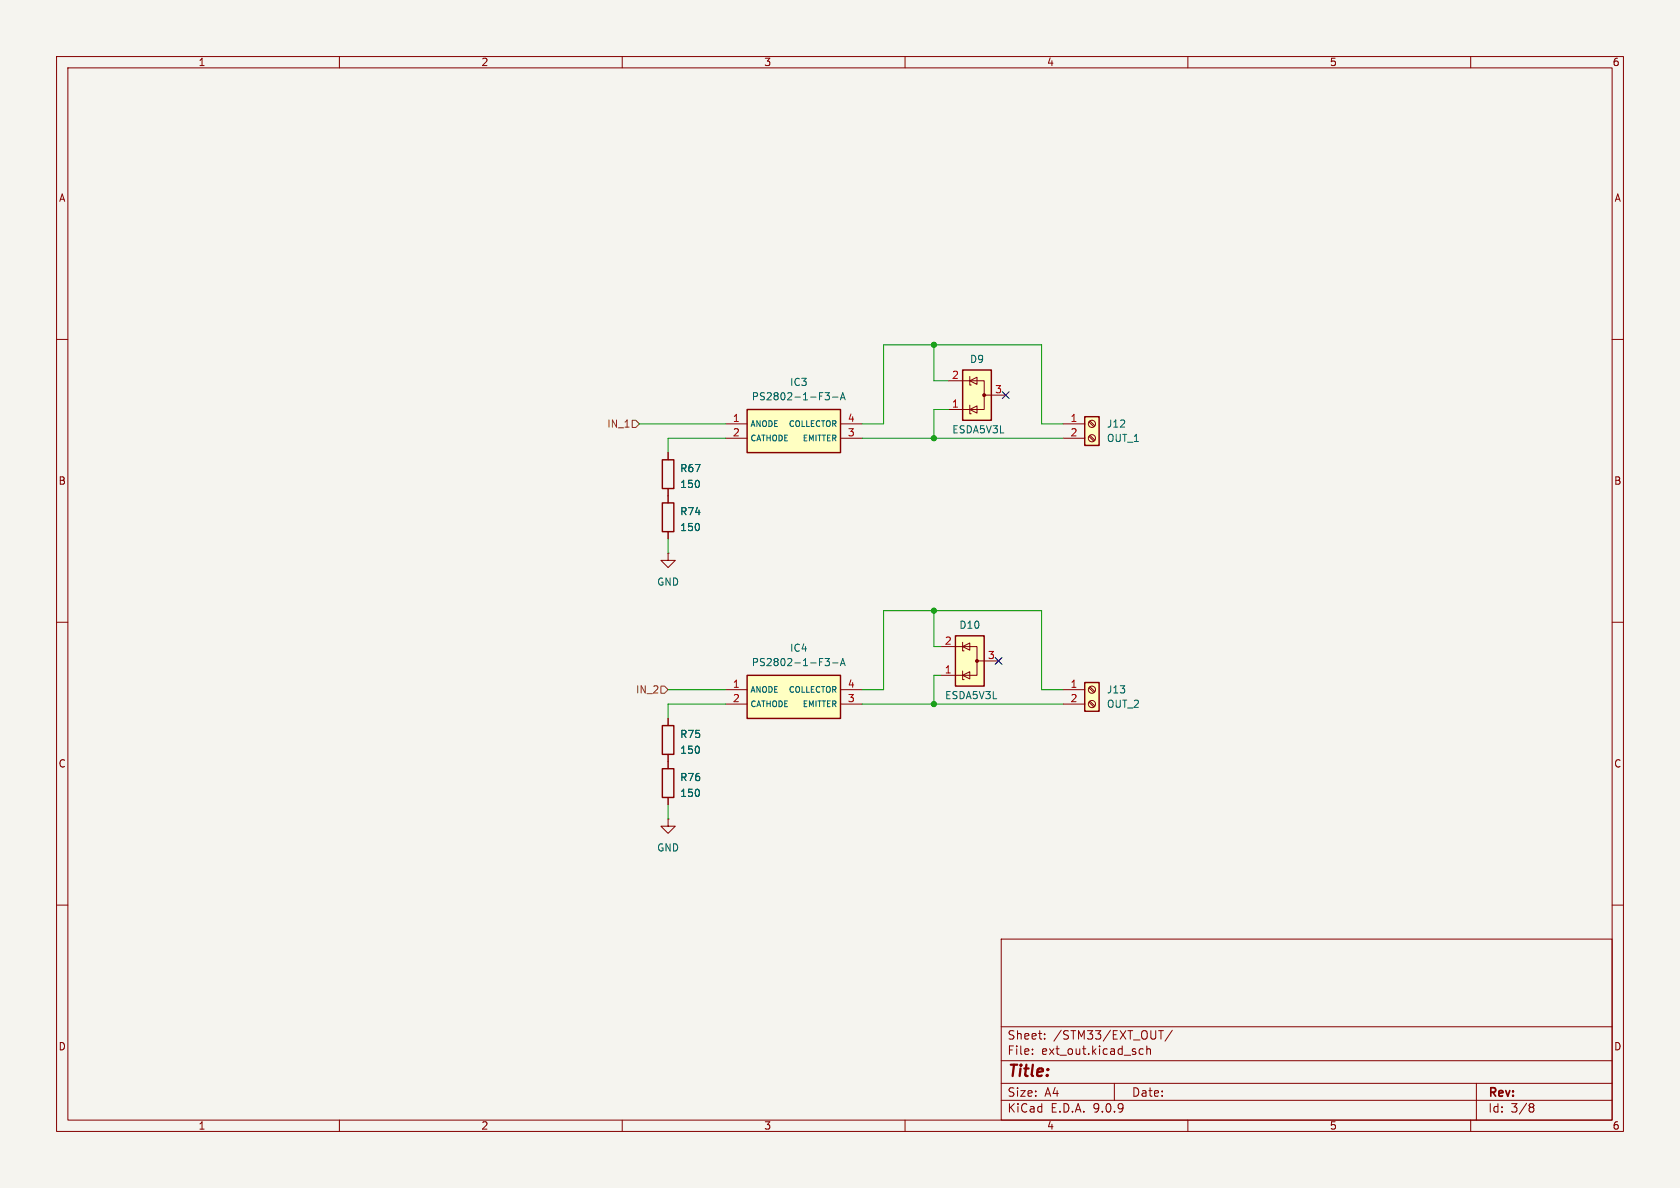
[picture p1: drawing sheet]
(kicad_sch
 (version 20250114)
 (generator "eeschema")
 (generator_version "9.0")
 (paper "A4")
 (lib_symbols
  (symbol "Connector:Screw_Terminal_01x02"
   (pin_names
    (offset 1.016) (hide yes)) (exclude_from_sim no) (in_bom yes) (on_board yes)
   (property "Reference" "J" (at 0 2.54 0) (effects (font (size 1.27 1.27))))
   (property "Value" "Screw_Terminal_01x02" (at 0 -5.08 0) (effects (font (size 1.27 1.27))))
   (property "Footprint" "" (at 0 0 0) (effects (font (size 1.27 1.27)) (hide yes)))
   (property "Datasheet" "~" (at 0 0 0) (effects (font (size 1.27 1.27)) (hide yes)))
   (property "Description" "Generic screw terminal, single row, 01x02, script generated (kicad-library-utils/schlib/autogen/connector/)" (at 0 0 0) (effects (font (size 1.27 1.27)) (hide yes)))
   (symbol "Screw_Terminal_01x02_1_1"
    (rectangle (start -1.27 1.27) (end 1.27 -3.81) (stroke (width 0.254) (type default)) (fill (type background)))
    (polyline (pts (xy -0.5334 0.3302) (xy 0.3302 -0.508)) (stroke (width 0.1524) (type default)) (fill (type none)))
    (polyline (pts (xy -0.5334 -2.2098) (xy 0.3302 -3.048)) (stroke (width 0.1524) (type default)) (fill (type none)))
    (polyline (pts (xy -0.3556 0.508) (xy 0.508 -0.3302)) (stroke (width 0.1524) (type default)) (fill (type none)))
    (polyline (pts (xy -0.3556 -2.032) (xy 0.508 -2.8702)) (stroke (width 0.1524) (type default)) (fill (type none)))
    (circle (center 0 0) (radius 0.635) (stroke (width 0.1524) (type default)) (fill (type none)))
    (circle (center 0 -2.54) (radius 0.635) (stroke (width 0.1524) (type default)) (fill (type none)))
    (pin passive line (at -5.08 0 0) (length 3.81) (name "Pin_1" (effects (font (size 1.27 1.27)))) (number "1" (effects (font (size 1.27 1.27)))))
    (pin passive line (at -5.08 -2.54 0) (length 3.81) (name "Pin_2" (effects (font (size 1.27 1.27)))) (number "2" (effects (font (size 1.27 1.27))))))
   (embedded_fonts no))
  (symbol "Device:R"
   (pin_numbers (hide yes))
   (pin_names
    (offset 0)) (exclude_from_sim no) (in_bom yes) (on_board yes)
   (property "Reference" "R" (at 2.032 0 90) (effects (font (size 1.27 1.27))))
   (property "Value" "R" (at 0 0 90) (effects (font (size 1.27 1.27))))
   (property "Footprint" "" (at -1.778 0 90) (effects (font (size 1.27 1.27)) (hide yes)))
   (property "Datasheet" "~" (at 0 0 0) (effects (font (size 1.27 1.27)) (hide yes)))
   (property "Description" "Resistor" (at 0 0 0) (effects (font (size 1.27 1.27)) (hide yes)))
   (symbol "R_0_1"
    (rectangle (start -1.016 -2.54) (end 1.016 2.54) (stroke (width 0.254) (type default)) (fill (type none))))
   (symbol "R_1_1"
    (pin passive line (at 0 3.81 270) (length 1.27) (name "~" (effects (font (size 1.27 1.27)))) (number "1" (effects (font (size 1.27 1.27)))))
    (pin passive line (at 0 -3.81 90) (length 1.27) (name "~" (effects (font (size 1.27 1.27)))) (number "2" (effects (font (size 1.27 1.27))))))
   (embedded_fonts no))
  (symbol "PS_opto:PS2802-1-F3-A" (exclude_from_sim no) (in_bom yes) (on_board yes)
   (property "Reference" "IC3" (at 19.05 7.62 0) (effects (font (size 1.27 1.27))))
   (property "Value" "PS2802-1-F3-A" (at 19.05 5.08 0) (effects (font (size 1.27 1.27))))
   (property "Footprint" "SOIC127P700X210-4N" (at 34.29 -94.92 0) (effects (font (size 1.27 1.27)) (justify left top) (hide yes)))
   (property "Datasheet" "https://datasheet.datasheetarchive.com/originals/distributors/Datasheets_SAMA/d5e9a0d999b082b70edf77f651ecda08.pdf" (at 34.29 -194.92 0) (effects (font (size 1.27 1.27)) (justify left top) (hide yes)))
   (property "Description" "The PS2802-1 and PS2802-4 are optically coupled isolators containing a GaAs light emitting diode and an NPN silicon darlington-connected photo transistor in a plastic SSOP for high density applications. This package has shield effect to cut off ambient light." (at 1.27 10.16 0) (effects (font (size 1.27 1.27)) (hide yes)))
   (property "Height" "2.1" (at 34.29 -394.92 0) (effects (font (size 1.27 1.27)) (justify left top) (hide yes)))
   (property "Mouser Part Number" "551-PS2802-1-F3-A" (at 34.29 -494.92 0) (effects (font (size 1.27 1.27)) (justify left top) (hide yes)))
   (property "Mouser Price/Stock" "https://www.mouser.co.uk/ProductDetail/Renesas-Electronics/PS2802-1-F3-A?qs=NSmgnqlvnz4l4ZLxB5wfPQ%3D%3D" (at 34.29 -594.92 0) (effects (font (size 1.27 1.27)) (justify left top) (hide yes)))
   (property "Manufacturer_Name" "Renesas Electronics" (at 34.29 -694.92 0) (effects (font (size 1.27 1.27)) (justify left top) (hide yes)))
   (property "Manufacturer_Part_Number" "PS2802-1-F3-A" (at 34.29 -794.92 0) (effects (font (size 1.27 1.27)) (justify left top) (hide yes)))
   (symbol "PS2802-1-F3-A_1_1"
    (rectangle (start 5.08 2.54) (end 21.59 -5.08) (stroke (width 0.254) (type default)) (fill (type background)))
    (pin passive line (at 1.27 0 0) (length 3.81) (name "ANODE" (effects (font (size 1.016 1.016)))) (number "1" (effects (font (size 1.27 1.27)))))
    (pin passive line (at 1.27 -2.54 0) (length 3.81) (name "CATHODE" (effects (font (size 1.016 1.016)))) (number "2" (effects (font (size 1.27 1.27)))))
    (pin passive line (at 25.4 0 180) (length 3.81) (name "COLLECTOR" (effects (font (size 1.016 1.016)))) (number "4" (effects (font (size 1.27 1.27)))))
    (pin passive line (at 25.4 -2.54 180) (length 3.81) (name "EMITTER" (effects (font (size 1.016 1.016)))) (number "3" (effects (font (size 1.27 1.27))))))
   (embedded_fonts no))
  (symbol "Power_Protection:ESDA5V3L"
   (pin_names (hide yes)) (exclude_from_sim no) (in_bom yes) (on_board yes)
   (property "Reference" "D" (at 5.715 2.54 0) (effects (font (size 1.27 1.27)) (justify left)))
   (property "Value" "ESDA5V3L" (at 5.715 0.635 0) (effects (font (size 1.27 1.27)) (justify left)))
   (property "Footprint" "Package_TO_SOT_SMD:SOT-23-3" (at -15.24 -10.16 0) (effects (font (size 1.27 1.27)) (justify left) (hide yes)))
   (property "Datasheet" "https://www.st.com/resource/en/datasheet/esdal.pdf" (at 0 -15.24 0) (effects (font (size 1.27 1.27)) (hide yes)))
   (property "Description" "TVS Diode Array, 5.5V Standoff, 2 Channels, SOT23" (at 0 -12.7 0) (effects (font (size 1.27 1.27)) (hide yes)))
   (symbol "ESDA5V3L_0_0"
    (pin passive line (at 0 -5.08 90) (length 2.54) (name "A" (effects (font (size 1.27 1.27)))) (number "3" (effects (font (size 1.27 1.27))))))
   (symbol "ESDA5V3L_0_1"
    (rectangle (start -4.445 2.54) (end 4.445 -2.54) (stroke (width 0.254) (type default)) (fill (type background)))
    (polyline (pts (xy -3.302 1.016) (xy -3.302 1.27) (xy -1.905 1.27) (xy -1.778 1.27)) (stroke (width 0) (type default)) (fill (type none)))
    (polyline (pts (xy -2.54 2.54) (xy -2.54 1.27)) (stroke (width 0) (type default)) (fill (type none)))
    (polyline (pts (xy -2.54 1.27) (xy -2.54 -1.27) (xy 2.54 -1.27) (xy 2.54 1.27)) (stroke (width 0) (type default)) (fill (type none)))
    (polyline (pts (xy -2.54 1.27) (xy -1.905 0) (xy -3.175 0) (xy -2.54 1.27)) (stroke (width 0) (type default)) (fill (type none)))
    (polyline (pts (xy 0 -1.27) (xy 0 -2.54)) (stroke (width 0) (type default)) (fill (type none)))
    (circle (center 0 -1.27) (radius 0.254) (stroke (width 0) (type default)) (fill (type outline)))
    (polyline (pts (xy 1.778 1.016) (xy 1.778 1.27) (xy 3.175 1.27) (xy 3.302 1.27)) (stroke (width 0) (type default)) (fill (type none)))
    (polyline (pts (xy 2.54 2.54) (xy 2.54 1.27)) (stroke (width 0) (type default)) (fill (type none)))
    (polyline (pts (xy 2.54 1.27) (xy 1.905 0) (xy 3.175 0) (xy 2.54 1.27)) (stroke (width 0) (type default)) (fill (type none))))
   (symbol "ESDA5V3L_1_1"
    (pin passive line (at -2.54 5.08 270) (length 2.54) (name "K" (effects (font (size 1.27 1.27)))) (number "1" (effects (font (size 1.27 1.27)))))
    (pin passive line (at 2.54 5.08 270) (length 2.54) (name "K" (effects (font (size 1.27 1.27)))) (number "2" (effects (font (size 1.27 1.27))))))
   (embedded_fonts no))
  (symbol "power:GND"
   (power)
   (pin_numbers (hide yes))
   (pin_names
    (offset 0) (hide yes)) (exclude_from_sim no) (in_bom yes) (on_board yes)
   (property "Reference" "#PWR" (at 0 -6.35 0) (effects (font (size 1.27 1.27)) (hide yes)))
   (property "Value" "GND" (at 0 -3.81 0) (effects (font (size 1.27 1.27))))
   (property "Footprint" "" (at 0 0 0) (effects (font (size 1.27 1.27)) (hide yes)))
   (property "Datasheet" "" (at 0 0 0) (effects (font (size 1.27 1.27)) (hide yes)))
   (property "Description" "Power symbol creates a global label with name \"GND\" , ground" (at 0 0 0) (effects (font (size 1.27 1.27)) (hide yes)))
   (symbol "GND_0_1"
    (polyline (pts (xy 0 0) (xy 0 -1.27) (xy 1.27 -1.27) (xy 0 -2.54) (xy -1.27 -1.27) (xy 0 -1.27)) (stroke (width 0) (type default)) (fill (type none))))
   (symbol "GND_1_1"
    (pin power_in line (at 0 0 270) (length 0) (name "~" (effects (font (size 1.27 1.27)))) (number "1" (effects (font (size 1.27 1.27))))))
   (embedded_fonts no)))
 (junction
  (at 165.1 77.47)
  (diameter 0)
  (color 0 0 0 0))
 (junction
  (at 165.1 124.46)
  (diameter 0)
  (color 0 0 0 0))
 (junction
  (at 165.1 60.96)
  (diameter 0)
  (color 0 0 0 0))
 (junction
  (at 165.1 107.95)
  (diameter 0)
  (color 0 0 0 0))
 (no_connect
  (at 177.8 69.85))
 (no_connect
  (at 176.53 116.84))
 (wire
  (pts (xy 184.15 107.95) (xy 184.15 121.92))
  (stroke (width 0) (type default)))
 (wire
  (pts (xy 118.11 77.47) (xy 128.27 77.47))
  (stroke (width 0) (type default)))
 (wire
  (pts (xy 156.21 121.92) (xy 152.4 121.92))
  (stroke (width 0) (type default)))
 (wire
  (pts (xy 156.21 60.96) (xy 165.1 60.96))
  (stroke (width 0) (type default)))
 (wire
  (pts (xy 165.1 72.39) (xy 165.1 77.47))
  (stroke (width 0) (type default)))
 (wire
  (pts (xy 118.11 142.24) (xy 118.11 144.78))
  (stroke (width 0) (type default)))
 (wire
  (pts (xy 118.11 121.92) (xy 128.27 121.92))
  (stroke (width 0) (type default)))
 (wire
  (pts (xy 165.1 119.38) (xy 165.1 124.46))
  (stroke (width 0) (type default)))
 (wire
  (pts (xy 165.1 107.95) (xy 184.15 107.95))
  (stroke (width 0) (type default)))
 (wire
  (pts (xy 166.37 114.3) (xy 165.1 114.3))
  (stroke (width 0) (type default)))
 (wire
  (pts (xy 156.21 74.93) (xy 152.4 74.93))
  (stroke (width 0) (type default)))
 (wire
  (pts (xy 165.1 67.31) (xy 165.1 60.96))
  (stroke (width 0) (type default)))
 (wire
  (pts (xy 167.64 72.39) (xy 165.1 72.39))
  (stroke (width 0) (type default)))
 (wire
  (pts (xy 165.1 60.96) (xy 184.15 60.96))
  (stroke (width 0) (type default)))
 (wire
  (pts (xy 152.4 124.46) (xy 165.1 124.46))
  (stroke (width 0) (type default)))
 (wire
  (pts (xy 128.27 124.46) (xy 118.11 124.46))
  (stroke (width 0) (type default)))
 (wire
  (pts (xy 152.4 77.47) (xy 165.1 77.47))
  (stroke (width 0) (type default)))
 (wire
  (pts (xy 165.1 107.95) (xy 165.1 114.3))
  (stroke (width 0) (type default)))
 (wire
  (pts (xy 156.21 107.95) (xy 156.21 121.92))
  (stroke (width 0) (type default)))
 (wire
  (pts (xy 184.15 121.92) (xy 187.96 121.92))
  (stroke (width 0) (type default)))
 (wire
  (pts (xy 165.1 77.47) (xy 187.96 77.47))
  (stroke (width 0) (type default)))
 (wire
  (pts (xy 118.11 77.47) (xy 118.11 80.01))
  (stroke (width 0) (type default)))
 (wire
  (pts (xy 113.03 74.93) (xy 128.27 74.93))
  (stroke (width 0) (type default)))
 (wire
  (pts (xy 184.15 74.93) (xy 187.96 74.93))
  (stroke (width 0) (type default)))
 (wire
  (pts (xy 156.21 60.96) (xy 156.21 74.93))
  (stroke (width 0) (type default)))
 (wire
  (pts (xy 184.15 60.96) (xy 184.15 74.93))
  (stroke (width 0) (type default)))
 (wire
  (pts (xy 118.11 97.79) (xy 118.11 95.25))
  (stroke (width 0) (type default)))
 (wire
  (pts (xy 156.21 107.95) (xy 165.1 107.95))
  (stroke (width 0) (type default)))
 (wire
  (pts (xy 165.1 124.46) (xy 187.96 124.46))
  (stroke (width 0) (type default)))
 (wire
  (pts (xy 118.11 124.46) (xy 118.11 127))
  (stroke (width 0) (type default)))
 (wire
  (pts (xy 167.64 67.31) (xy 165.1 67.31))
  (stroke (width 0) (type default)))
 (wire
  (pts (xy 166.37 119.38) (xy 165.1 119.38))
  (stroke (width 0) (type default)))
 (hierarchical_label "IN_2"
  (shape input)
  (at 118.11 121.92 180)
  (effects (font (size 1.27 1.27)) (justify right)))
 (hierarchical_label "IN_1"
  (shape input)
  (at 113.03 74.93 180)
  (effects (font (size 1.27 1.27)) (justify right)))
 (symbol
  (lib_id "Connector:Screw_Terminal_01x02")
  (at 193.04 74.93 0)
  (unit 1)
  (exclude_from_sim no)
  (in_bom yes)
  (on_board yes)
  (dnp no)
  (fields_autoplaced yes)
  (property "Reference" "J12" (at 195.58 74.9299 0) (effects (font (size 1.27 1.27)) (justify left)))
  (property "Value" "OUT_1" (at 195.58 77.4699 0) (effects (font (size 1.27 1.27)) (justify left)))
  (property "Footprint" "TerminalBlock:TerminalBlock_Altech_AK300-2_P5.00mm" (at 193.04 74.93 0) (effects (font (size 1.27 1.27)) (hide yes)))
  (property "Datasheet" "~" (at 193.04 74.93 0) (effects (font (size 1.27 1.27)) (hide yes)))
  (property "Description" "Generic screw terminal, single row, 01x02, script generated (kicad-library-utils/schlib/autogen/connector/)" (at 193.04 74.93 0) (effects (font (size 1.27 1.27)) (hide yes)))
  (pin "1")
  (pin "2"))
 (symbol
  (lib_id "PS_opto:PS2802-1-F3-A")
  (at 127 121.92 0)
  (unit 1)
  (exclude_from_sim no)
  (in_bom yes)
  (on_board yes)
  (dnp no)
  (property "Reference" "IC4" (at 141.224 114.554 0) (effects (font (size 1.27 1.27))))
  (property "Value" "PS2802-1-F3-A" (at 141.224 117.094 0) (effects (font (size 1.27 1.27))))
  (property "Footprint" "PS_opto:SOIC127P700X210-4N" (at 161.29 216.84 0) (effects (font (size 1.27 1.27)) (justify left top) (hide yes)))
  (property "Datasheet" "https://datasheet.datasheetarchive.com/originals/distributors/Datasheets_SAMA/d5e9a0d999b082b70edf77f651ecda08.pdf" (at 161.29 316.84 0) (effects (font (size 1.27 1.27)) (justify left top) (hide yes)))
  (property "Description" "The PS2802-1 and PS2802-4 are optically coupled isolators containing a GaAs light emitting diode and an NPN silicon darlington-connected photo transistor in a plastic SSOP for high density applications. This package has shield effect to cut off ambient light." (at 128.27 111.76 0) (effects (font (size 1.27 1.27)) (hide yes)))
  (property "Height" "2.1" (at 161.29 516.84 0) (effects (font (size 1.27 1.27)) (justify left top) (hide yes)))
  (property "Mouser Part Number" "551-PS2802-1-F3-A" (at 161.29 616.84 0) (effects (font (size 1.27 1.27)) (justify left top) (hide yes)))
  (property "Mouser Price/Stock" "https://www.mouser.co.uk/ProductDetail/Renesas-Electronics/PS2802-1-F3-A?qs=NSmgnqlvnz4l4ZLxB5wfPQ%3D%3D" (at 161.29 716.84 0) (effects (font (size 1.27 1.27)) (justify left top) (hide yes)))
  (property "Manufacturer_Name" "Renesas Electronics" (at 161.29 816.84 0) (effects (font (size 1.27 1.27)) (justify left top) (hide yes)))
  (property "Manufacturer_Part_Number" "PS2802-1-F3-A" (at 161.29 916.84 0) (effects (font (size 1.27 1.27)) (justify left top) (hide yes)))
  (pin "1")
  (pin "2")
  (pin "3")
  (pin "4"))
 (symbol
  (lib_id "Device:R")
  (at 118.11 91.44 0)
  (unit 1)
  (exclude_from_sim no)
  (in_bom yes)
  (on_board yes)
  (dnp no)
  (property "Reference" "R74" (at 120.142 90.424 0) (effects (font (size 1.27 1.27)) (justify left)))
  (property "Value" "150" (at 120.142 93.218 0) (effects (font (size 1.27 1.27)) (justify left)))
  (property "Footprint" "Resistor_SMD:R_0603_1608Metric_Pad0.98x0.95mm_HandSolder" (at 116.332 91.44 90) (effects (font (size 1.27 1.27)) (hide yes)))
  (property "Datasheet" "~" (at 118.11 91.44 0) (effects (font (size 1.27 1.27)) (hide yes)))
  (property "Description" "Resistor" (at 118.11 91.44 0) (effects (font (size 1.27 1.27)) (hide yes)))
  (pin "1")
  (pin "2"))
 (symbol
  (lib_id "Connector:Screw_Terminal_01x02")
  (at 193.04 121.92 0)
  (unit 1)
  (exclude_from_sim no)
  (in_bom yes)
  (on_board yes)
  (dnp no)
  (fields_autoplaced yes)
  (property "Reference" "J13" (at 195.58 121.9199 0) (effects (font (size 1.27 1.27)) (justify left)))
  (property "Value" "OUT_2" (at 195.58 124.4599 0) (effects (font (size 1.27 1.27)) (justify left)))
  (property "Footprint" "TerminalBlock:TerminalBlock_Altech_AK300-2_P5.00mm" (at 193.04 121.92 0) (effects (font (size 1.27 1.27)) (hide yes)))
  (property "Datasheet" "~" (at 193.04 121.92 0) (effects (font (size 1.27 1.27)) (hide yes)))
  (property "Description" "Generic screw terminal, single row, 01x02, script generated (kicad-library-utils/schlib/autogen/connector/)" (at 193.04 121.92 0) (effects (font (size 1.27 1.27)) (hide yes)))
  (pin "1")
  (pin "2"))
 (symbol
  (lib_id "Device:R")
  (at 118.11 130.81 0)
  (unit 1)
  (exclude_from_sim no)
  (in_bom yes)
  (on_board yes)
  (dnp no)
  (property "Reference" "R75" (at 120.142 129.794 0) (effects (font (size 1.27 1.27)) (justify left)))
  (property "Value" "150" (at 120.142 132.588 0) (effects (font (size 1.27 1.27)) (justify left)))
  (property "Footprint" "Resistor_SMD:R_0603_1608Metric_Pad0.98x0.95mm_HandSolder" (at 116.332 130.81 90) (effects (font (size 1.27 1.27)) (hide yes)))
  (property "Datasheet" "~" (at 118.11 130.81 0) (effects (font (size 1.27 1.27)) (hide yes)))
  (property "Description" "Resistor" (at 118.11 130.81 0) (effects (font (size 1.27 1.27)) (hide yes)))
  (pin "1")
  (pin "2"))
 (symbol
  (lib_id "Power_Protection:ESDA5V3L")
  (at 172.72 69.85 90)
  (unit 1)
  (exclude_from_sim no)
  (in_bom yes)
  (on_board yes)
  (dnp no)
  (property "Reference" "D9" (at 172.72 63.5 90) (effects (font (size 1.27 1.27))))
  (property "Value" "ESDA5V3L" (at 172.974 75.946 90) (effects (font (size 1.27 1.27))))
  (property "Footprint" "Package_TO_SOT_SMD:SOT-23-3" (at 182.88 85.09 0) (effects (font (size 1.27 1.27)) (justify left) (hide yes)))
  (property "Datasheet" "https://www.st.com/resource/en/datasheet/esdal.pdf" (at 187.96 69.85 0) (effects (font (size 1.27 1.27)) (hide yes)))
  (property "Description" "TVS Diode Array, 5.5V Standoff, 2 Channels, SOT23" (at 185.42 69.85 0) (effects (font (size 1.27 1.27)) (hide yes)))
  (pin "1")
  (pin "3")
  (pin "2"))
 (symbol
  (lib_id "power:GND")
  (at 118.11 144.78 0)
  (unit 1)
  (exclude_from_sim no)
  (in_bom yes)
  (on_board yes)
  (dnp no)
  (fields_autoplaced yes)
  (property "Reference" "#PWR051" (at 118.11 151.13 0) (effects (font (size 1.27 1.27)) (hide yes)))
  (property "Value" "GND" (at 118.11 149.86 0) (effects (font (size 1.27 1.27))))
  (property "Footprint" "" (at 118.11 144.78 0) (effects (font (size 1.27 1.27)) (hide yes)))
  (property "Datasheet" "" (at 118.11 144.78 0) (effects (font (size 1.27 1.27)) (hide yes)))
  (property "Description" "Power symbol creates a global label with name \"GND\" , ground" (at 118.11 144.78 0) (effects (font (size 1.27 1.27)) (hide yes)))
  (pin "1"))
 (symbol
  (lib_id "Device:R")
  (at 118.11 138.43 0)
  (unit 1)
  (exclude_from_sim no)
  (in_bom yes)
  (on_board yes)
  (dnp no)
  (property "Reference" "R76" (at 120.142 137.414 0) (effects (font (size 1.27 1.27)) (justify left)))
  (property "Value" "150" (at 120.142 140.208 0) (effects (font (size 1.27 1.27)) (justify left)))
  (property "Footprint" "Resistor_SMD:R_0603_1608Metric_Pad0.98x0.95mm_HandSolder" (at 116.332 138.43 90) (effects (font (size 1.27 1.27)) (hide yes)))
  (property "Datasheet" "~" (at 118.11 138.43 0) (effects (font (size 1.27 1.27)) (hide yes)))
  (property "Description" "Resistor" (at 118.11 138.43 0) (effects (font (size 1.27 1.27)) (hide yes)))
  (pin "1")
  (pin "2"))
 (symbol
  (lib_id "Power_Protection:ESDA5V3L")
  (at 171.45 116.84 90)
  (unit 1)
  (exclude_from_sim no)
  (in_bom yes)
  (on_board yes)
  (dnp no)
  (property "Reference" "D10" (at 171.45 110.49 90) (effects (font (size 1.27 1.27))))
  (property "Value" "ESDA5V3L" (at 171.704 122.936 90) (effects (font (size 1.27 1.27))))
  (property "Footprint" "Package_TO_SOT_SMD:SOT-23-3" (at 181.61 132.08 0) (effects (font (size 1.27 1.27)) (justify left) (hide yes)))
  (property "Datasheet" "https://www.st.com/resource/en/datasheet/esdal.pdf" (at 186.69 116.84 0) (effects (font (size 1.27 1.27)) (hide yes)))
  (property "Description" "TVS Diode Array, 5.5V Standoff, 2 Channels, SOT23" (at 184.15 116.84 0) (effects (font (size 1.27 1.27)) (hide yes)))
  (pin "1")
  (pin "3")
  (pin "2"))
 (symbol
  (lib_id "power:GND")
  (at 118.11 97.79 0)
  (unit 1)
  (exclude_from_sim no)
  (in_bom yes)
  (on_board yes)
  (dnp no)
  (fields_autoplaced yes)
  (property "Reference" "#PWR052" (at 118.11 104.14 0) (effects (font (size 1.27 1.27)) (hide yes)))
  (property "Value" "GND" (at 118.11 102.87 0) (effects (font (size 1.27 1.27))))
  (property "Footprint" "" (at 118.11 97.79 0) (effects (font (size 1.27 1.27)) (hide yes)))
  (property "Datasheet" "" (at 118.11 97.79 0) (effects (font (size 1.27 1.27)) (hide yes)))
  (property "Description" "Power symbol creates a global label with name \"GND\" , ground" (at 118.11 97.79 0) (effects (font (size 1.27 1.27)) (hide yes)))
  (pin "1"))
 (symbol
  (lib_id "Device:R")
  (at 118.11 83.82 0)
  (unit 1)
  (exclude_from_sim no)
  (in_bom yes)
  (on_board yes)
  (dnp no)
  (property "Reference" "R67" (at 120.142 82.804 0) (effects (font (size 1.27 1.27)) (justify left)))
  (property "Value" "150" (at 120.142 85.598 0) (effects (font (size 1.27 1.27)) (justify left)))
  (property "Footprint" "Resistor_SMD:R_0603_1608Metric_Pad0.98x0.95mm_HandSolder" (at 116.332 83.82 90) (effects (font (size 1.27 1.27)) (hide yes)))
  (property "Datasheet" "~" (at 118.11 83.82 0) (effects (font (size 1.27 1.27)) (hide yes)))
  (property "Description" "Resistor" (at 118.11 83.82 0) (effects (font (size 1.27 1.27)) (hide yes)))
  (pin "1")
  (pin "2"))
 (symbol
  (lib_id "PS_opto:PS2802-1-F3-A")
  (at 127 74.93 0)
  (unit 1)
  (exclude_from_sim no)
  (in_bom yes)
  (on_board yes)
  (dnp no)
  (property "Reference" "IC3" (at 141.224 67.564 0) (effects (font (size 1.27 1.27))))
  (property "Value" "PS2802-1-F3-A" (at 141.224 70.104 0) (effects (font (size 1.27 1.27))))
  (property "Footprint" "PS_opto:SOIC127P700X210-4N" (at 161.29 169.85 0) (effects (font (size 1.27 1.27)) (justify left top) (hide yes)))
  (property "Datasheet" "https://datasheet.datasheetarchive.com/originals/distributors/Datasheets_SAMA/d5e9a0d999b082b70edf77f651ecda08.pdf" (at 161.29 269.85 0) (effects (font (size 1.27 1.27)) (justify left top) (hide yes)))
  (property "Description" "The PS2802-1 and PS2802-4 are optically coupled isolators containing a GaAs light emitting diode and an NPN silicon darlington-connected photo transistor in a plastic SSOP for high density applications. This package has shield effect to cut off ambient light." (at 128.27 64.77 0) (effects (font (size 1.27 1.27)) (hide yes)))
  (property "Height" "2.1" (at 161.29 469.85 0) (effects (font (size 1.27 1.27)) (justify left top) (hide yes)))
  (property "Mouser Part Number" "551-PS2802-1-F3-A" (at 161.29 569.85 0) (effects (font (size 1.27 1.27)) (justify left top) (hide yes)))
  (property "Mouser Price/Stock" "https://www.mouser.co.uk/ProductDetail/Renesas-Electronics/PS2802-1-F3-A?qs=NSmgnqlvnz4l4ZLxB5wfPQ%3D%3D" (at 161.29 669.85 0) (effects (font (size 1.27 1.27)) (justify left top) (hide yes)))
  (property "Manufacturer_Name" "Renesas Electronics" (at 161.29 769.85 0) (effects (font (size 1.27 1.27)) (justify left top) (hide yes)))
  (property "Manufacturer_Part_Number" "PS2802-1-F3-A" (at 161.29 869.85 0) (effects (font (size 1.27 1.27)) (justify left top) (hide yes)))
  (pin "1")
  (pin "2")
  (pin "3")
  (pin "4")))
